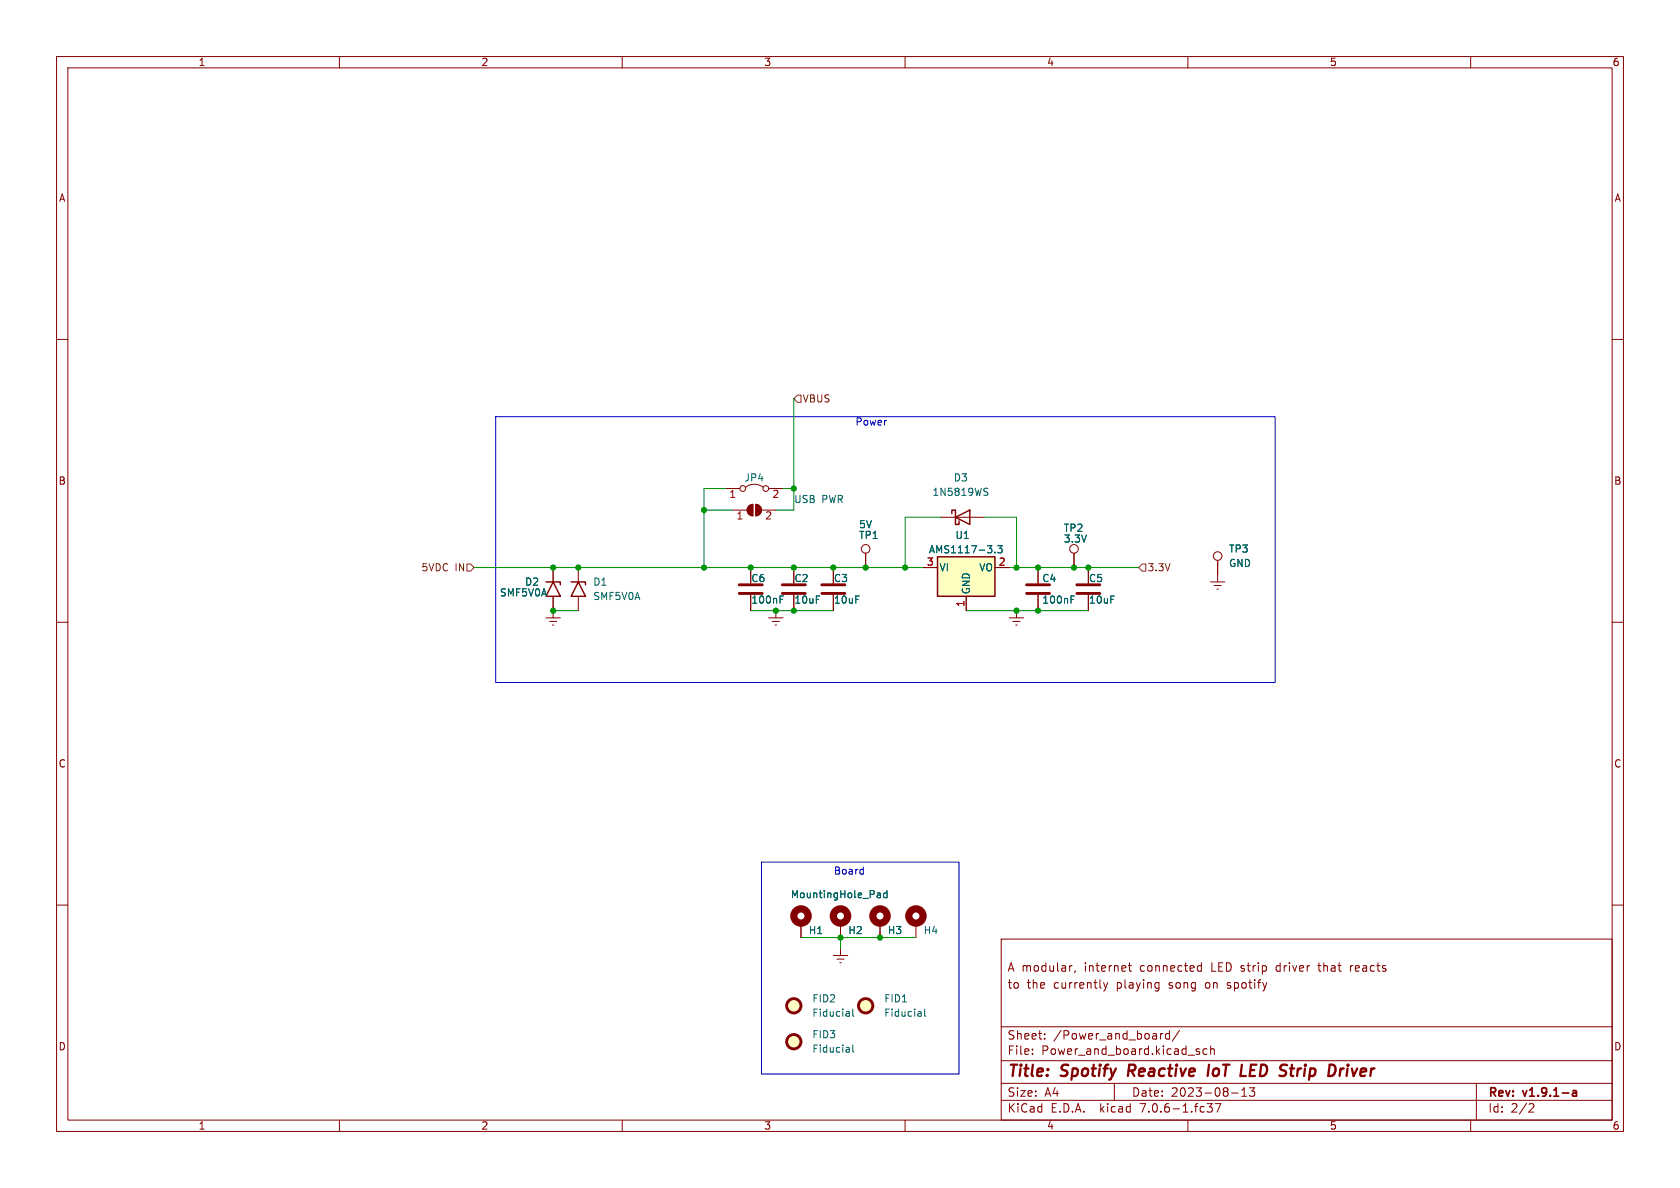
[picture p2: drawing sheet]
<svg xmlns="http://www.w3.org/2000/svg" width="297mm" height="210mm" viewBox="0 0 297 210" stroke-linecap="round" stroke-linejoin="round" font-family="sans-serif">
<g fill="none" stroke="#840000" stroke-width=".18">
<path d="M10 10h277v190h-277zM12 12h273v186h-273zM60 10v2M110 10v2M160 10v2M210 10v2M260 10v2M10 60h2M285 60h2M128.3 86.4h2.5M129.5 90.2h2.6M131.8 86.1a2.54 2.54 0 0 1 3.1 0"/>
<path d="M132.4 89.4l.7-.2v2a1.02 1.02 0 0 1-.9-.7 1.02 1.02 0 0 1 .2-1.1zM133.6 89.2a1.02 1.02 0 0 1 1 1 1.02 1.02 0 0 1-1 1zM134.6 90.2h2.6M135.9 86.4h2.5M153 97.8v2.5M166.4 91.4h7.6M189.9 97.8v2.5M215.3 99.1v3.8M10 110h2M96.5 109.2h2.6M97.2 109.9h1.2M97.7 110.5h.2"/>
<path d="M97.8 100.3v2.6M97.8 105.4v3.8M102.2 100.3v2.6M102.2 105.4v2.6M132.7 100.3v2.8M132.7 105.2v2.8M135.9 109.2h2.5M136.5 109.9h1.3M137 110.5h.3M137.2 108v1.2M140.3 100.3v2.8M140.3 105.2v2.8"/>
<path d="M147.3 100.3v2.8M147.3 105.2v2.8M163.2 100.3h2.5M170.8 105.4v2.6M175.9 100.3h2.5M178.4 109.2h2.6M179.1 109.9h1.2M179.6 110.5h.2M179.7 108v1.2M183.5 100.3v2.8M183.5 105.2v2.8M192.4 100.3v2.8"/>
<path d="M192.4 105.2v2.8M214 102.9h2.5M214.6 103.5h1.3M215.1 104.1h.3M285 110h2M10 160h2M285 160h2M141.6 163.2v2.5M147.3 168.9h2.6M148 169.5h1.2M148.5 170.2h.2M148.6 163.2v2.5"/>
<path d="M148.6 167.6v1.3M155.6 163.2v2.5M161.9 163.2v2.5M177 166h108v32h-108zM189.5 170.7l-.3 .1M190.1 171.6l-.1 .3M195.1 173.7l.4 1M195.5 174.7l-.2 .4-.2 .1M195.8 173.7l-.3 1M199.5 170.7h.5M199.7 170.2v1.3l.3 .2M204.7 173.7l.2 .1"/>
<path d="M204.9 173.7v1.2l-.2 .2M204.9 174.6l-.2 .1M211.8 170.8h.6M211.8 171.6h.6M212.4 170.2v1.5M233 170.7h.5M238.7 170.7v1M239 170.7l-.3 .3M60 198v2M110 198v2M160 198v2M177 194.5h108"/>
<path d="M177 191.5h108M177 187.5h108M177 181.5h108M182.5 186.3v.1M182.5 185.5v.1M184.7 183.6v.1M184.7 182.8v.1M197 191.5v3M205.6 182.7l-.3 .1-.1 .2M206.7 182.8l-.4-.1-.3 .3v.4l.2 .2h.5M206.7 182.2v1.5M208.5 182.1l-1.3 2"/>
<path d="M210 198v2M211.5 185.8l.5 .2 .1 .1-.1 .2-.4 .1M211.5 185.5h.5M213.4 185.5l-.4-.1-.3 .3v.4l.1 .2h.6M213.4 195.1h.9l-.5 .6 .4 .1v.7l-.2 .1-.5-.1M214 185.5l.2-.1 .4 .1 .1 .9M214 184.9v1.5M214.8 195.1h1l-.6 1.5M217.7 193.2h1.2M219.5 193.8h.9M219.5 192.7l.5-.4v1.5M220.9 192.3h.9l-.5 .6 .4 .1v.7l-.2 .1h-.4l-.2-.1"/>
<path d="M260 198v2M261 191.5v6.5M270.5 195.1l.5 .1 .2 .3-1 1.1h1"/>
<circle cx="131.3" cy="86.4" r=".51"/>
<circle cx="135.4" cy="86.4" r=".51"/>
<circle cx="153" cy="97" r=".76"/>
<circle cx="189.9" cy="97" r=".76"/>
<circle cx="215.3" cy="98.3" r=".76"/>
</g>
<path d="M278.1 192.9h.5l.1 .9M278.7 193.1l-.5 .1a.29 .29 0 0 0-.2 .3 .29 .29 0 0 0 .2 .3l.5-.1" fill="none" stroke="#840000" stroke-width=".3"/>
<path d="M199.6 188.2l-.2 2M213.7 188.2l-.2 2M221.2 188.2l-.3 2h1M228 188.9h.8M228.4 190.2h.2M237 188.9l-.2 1.3M237.6 188.9l-.4 .1-.3 .3M238.2 188.9l-.1 1.3" fill="none" stroke="#840000" stroke-width=".4"/>
<g fill="none" stroke="#840000" stroke-width=".51">
<path d="M130.7 104.9h4M130.7 103.4h4M138.3 104.9h4.1M138.3 103.4h4.1M145.3 104.9h4.1M145.3 103.4h4.1M181.5 104.9h4M181.5 103.4h4M190.4 104.9h4M190.4 103.4h4"/>
<circle cx="140.3" cy="177.8" r="1.27"/>
<circle cx="153" cy="177.8" r="1.27"/>
<circle cx="140.3" cy="184.1" r="1.27"/>
</g>
<path d="M165.7 98.4h10.2v7h-10.2zM168.3 90.8v-.6h.6v2.5h.6v-.6M168.9 91.4l2.5-1.2v2.5zM96.5 102.9h2.6v.5M97.8 102.9l1.3 2.5h-2.6zM101 102.9h2.5v.5M102.2 102.9l1.3 2.5h-2.5z" fill="none" stroke="#840000" stroke-width=".25"/>
<g fill="none" stroke="#006464" stroke-width=".18">
<path d="M174.2 86.9l.3 .1 .1 .3-.2 .3h-.3M174.2 86.3l.4 .1M175.9 97.6v.1M176.4 96.5h.8l-.5 .4 .4 .2v.5l-.2 .1-.5-.1M137.9 106h.4M137.9 105.4h.6M189.3 106h.5M189.3 105.4h.6M155.2 157.8l.4 .1 .1 .8M155.7 158.6l-.5 .1M155.7 158.2h-.5M156.8 157.9l-.4-.1-.2 .3 .1 .5h.5"/>
<path d="M156.8 157.4v1.3M150.1 178.9l.1 .7M150.2 179.6h-.2M150.2 179.1l-.2 .1M150.8 178.4v1.1l.1 .1M162.8 178.9l.1 .7M162.9 179.6h-.2M162.9 179.1l-.2 .1M163.5 178.4v1.1l.1 .1M150.1 185.2l.1 .8M150.2 185.5h-.2M150.2 185.9l-.2 .1"/>
<path d="M150.8 184.7v1.1l.1 .2"/>
</g>
<g fill="#840000" stroke="#840000" stroke-width=".18">
<path d="M132.4 89.4l.7-.2v2a1.02 1.02 0 0 1-.9-.7 1.02 1.02 0 0 1 .2-1.1z"/>
<path d="M133.6 89.2a1.02 1.02 0 0 1 1 1 1.02 1.02 0 0 1-1 1z"/>
</g>
<g fill="none" stroke="#840000" stroke-width="1.3">
<circle cx="141.6" cy="161.9" r="1.27"/>
<circle cx="148.6" cy="161.9" r="1.27"/>
<circle cx="155.6" cy="161.9" r="1.27"/>
<circle cx="161.9" cy="161.9" r="1.27"/>
</g>
<g fill="#ffffc2" stroke="#ffffc2" stroke-width=".18">
<path d="M165.7 98.4h10.2v7h-10.2z"/>
<circle cx="140.3" cy="177.8" r="1.27"/>
<circle cx="153" cy="177.8" r="1.27"/>
<circle cx="140.3" cy="184.1" r="1.27"/>
</g>
<path d="M140.3 70.5l.7-.6h.6v1.2h-.6zM82.5 99.7h.7l.6 .6-.6 .7h-.7zM201.9 99.7h.7v1.3h-.7l-.6-.7z" fill="none" stroke="#725600" stroke-width=".18"/>
<path d="M87.6 73.7h137.8v47h-137.8zM134.6 152.4h34.9v37.5h-34.9zM152.5 153.7h.1M152.6 153.3v1.2M152.6 154.5h-.1" fill="none" stroke="#0000c2" stroke-width=".18"/>
<g fill="none" stroke="#009600" stroke-width=".18">
<path d="M140.3 70.5v19.7h-3.1M124.5 90.2h5M128.3 86.4h-3.8v13.9M138.4 86.4h1.9M166.4 91.4h-6.4v8.9M174 91.4h5.7v8.9M83.8 100.3h79.4M97.8 108h4.4M132.7 108h14.6M170.8 108h21.6M178.4 100.3h22.9M141.6 165.7h20.3"/>
<path d="M148.6 165.7v1.9"/>
</g>
<g fill="#009600" stroke="#009600" stroke-width=".18">
<circle cx="183.5" cy="108" r=".46"/>
<circle cx="179.7" cy="108" r=".46"/>
<circle cx="140.3" cy="86.4" r=".46"/>
<circle cx="183.5" cy="100.3" r=".46"/>
<circle cx="189.9" cy="100.3" r=".46"/>
<circle cx="192.4" cy="100.3" r=".46"/>
<circle cx="179.7" cy="100.3" r=".46"/>
<circle cx="137.2" cy="108" r=".46"/>
<circle cx="140.3" cy="100.3" r=".46"/>
<circle cx="140.3" cy="108" r=".46"/>
<circle cx="124.5" cy="90.2" r=".46"/>
<circle cx="102.2" cy="100.3" r=".46"/>
<circle cx="124.5" cy="100.3" r=".46"/>
<circle cx="132.7" cy="100.3" r=".46"/>
<circle cx="97.8" cy="100.3" r=".46"/>
<circle cx="97.8" cy="108" r=".46"/>
<circle cx="160" cy="100.3" r=".46"/>
<circle cx="153" cy="100.3" r=".46"/>
<circle cx="147.3" cy="100.3" r=".46"/>
<circle cx="155.6" cy="165.7" r=".46"/>
<circle cx="148.6" cy="165.7" r=".46"/>
</g>
<g font-size="2.8" fill="#840000">
<text x="178" y="190.9">Title:</text>
<text x="187.7" y="190.9">Spotify</text>
<text x="200.3" y="190.9">Reactive</text>
<text x="215.2" y="190.9">IoT</text>
<text x="221.8" y="190.9">LED</text>
<text x="229.5" y="190.9">Strip</text>
<text x="238.9" y="190.9">Driver</text>
</g>
<g font-size="2.1" fill="#840000">
<text x="178" y="172">A modular,</text>
<text x="191.7" y="172">internet</text>
<text x="201.7" y="172">connected</text>
<text x="214.4" y="172">LED strip</text>
<text x="226.2" y="172">driver</text>
<text x="233.8" y="172">that</text>
<text x="239.5" y="172">reacts</text>
<text x="178" y="175">to</text>
<text x="181.5" y="175">the</text>
<text x="186.3" y="175">currently</text>
<text x="197.5" y="175">playing</text>
<text x="206.9" y="175">song</text>
<text x="213.5" y="175">on</text>
<text x="217.5" y="175">spotify</text>
<text x="178" y="184">Sheet:</text>
<text x="186.2" y="184">/Power_and_board/</text>
<text x="178" y="186.7">File:</text>
<text x="184.1" y="186.7">Power_and_board.kicad_sch</text>
<text x="178" y="196.9">KiCad</text>
<text x="178" y="194.1">Size:</text>
<text x="184.7" y="194.1">A4</text>
<text x="185.7" y="196.9">E.D.A.</text>
<text x="194.6" y="196.9">kicad</text>
<text x="200" y="194.1">Date:</text>
<text x="201.8" y="196.9">7.0.6-1.fc37</text>
<text x="207" y="194.1">2023-08-13</text>
<text x="263" y="194.3">Rev:</text>
<text x="263" y="196.9">Id:</text>
<text x="267.1" y="196.9">2/2</text>
<text x="269.4" y="194.3">v1.9.1-a</text>
</g>
<g font-size="1.8" fill="#840000">
<text x="35" y="11.9">1</text>
<text x="85" y="11.9">2</text>
<text x="135" y="11.9">3</text>
<text x="185" y="11.9">4</text>
<text x="235" y="11.9">5</text>
<text x="285" y="11.9">6</text>
<text x="10.3" y="35.9">A</text>
<text x="285.3" y="35.9">A</text>
<text x="10.3" y="85.9">B</text>
<text x="285.3" y="85.9">B</text>
<text x="10.3" y="135.9">C</text>
<text x="285.3" y="135.9">C</text>
<text x="10.3" y="185.9">D</text>
<text x="285.3" y="185.9">D</text>
<text x="35" y="199.9">1</text>
<text x="85" y="199.9">2</text>
<text x="135" y="199.9">3</text>
<text x="185" y="199.9">4</text>
<text x="235" y="199.9">5</text>
<text x="285" y="199.9">6</text>
</g>
<g font-size="1.8" fill="#725600">
<text x="141.8" y="71.3">VBUS</text>
<text x="74.4" y="101.2">5VDC</text>
<text x="80.4" y="101.2">IN</text>
<text x="202.8" y="101.2">3.3V</text>
</g>
<g font-size="1.8" fill="#0000c2">
<text x="151.1" y="75.3">Power</text>
<text x="147.3" y="154.7">Board</text>
</g>
<g font-size="1.8" fill="#a90000">
<text x="128.8" y="88.3">1</text>
<text x="136.5" y="88.3">2</text>
<text x="130.1" y="92.2">1</text>
<text x="135.2" y="92.2">2</text>
<text x="163.8" y="100.1">3</text>
<text x="176.5" y="100.1">2</text>
<text x="170.6" y="107.4" transform="rotate(-90 170.6 107.4)">1</text>
</g>
<g font-size="1.8" fill="#006464">
<text x="131.5" y="85.3">JP4</text>
<text x="140.3" y="89.1">USB</text>
<text x="145.3" y="89.1">PWR</text>
<text x="164.7" y="87.9">1N5819WS</text>
<text x="168.5" y="85.3">D3</text>
<text x="151.8" y="95.5">TP1</text>
<text x="151.8" y="93.6">5V</text>
<text x="168.8" y="95.5">U1</text>
<text x="188" y="94.2">TP2</text>
<text x="164.1" y="98">AMS1117-3.3</text>
<text x="166" y="101.2">VI</text>
<text x="173" y="101.2">VO</text>
<text x="188" y="96.1">3.3V</text>
<text x="217.2" y="97.9">TP3</text>
<text x="217.2" y="100.4">GND</text>
<text x="88.3" y="105.6">SMF5V0A</text>
<text x="92.7" y="103.7">D2</text>
<text x="104.8" y="103.7">D1</text>
<text x="104.8" y="106.3">SMF5V0A</text>
<text x="132.7" y="103.1">C6</text>
<text x="132.7" y="106.9">100nF</text>
<text x="140.3" y="103.1">C2</text>
<text x="140.3" y="106.9">10uF</text>
<text x="147.3" y="103.1">C3</text>
<text x="147.3" y="106.9">10uF</text>
<text x="171.7" y="105.2" transform="rotate(-90 171.7 105.2)">GND</text>
<text x="184.2" y="103.1">C4</text>
<text x="184.2" y="106.9">100nF</text>
<text x="192.4" y="103.1">C5</text>
<text x="192.4" y="106.9">10uF</text>
<text x="139.7" y="159">MountingHole_Pad</text>
<text x="142.9" y="165.3">H1</text>
<text x="149.9" y="165.3">H2</text>
<text x="156.9" y="165.3">H3</text>
<text x="163.2" y="165.3">H4</text>
<text x="143.5" y="177.4">FID2</text>
<text x="143.5" y="179.9">Fiducial</text>
<text x="156.2" y="177.4">FID1</text>
<text x="156.2" y="179.9">Fiducial</text>
<text x="143.5" y="183.7">FID3</text>
<text x="143.5" y="186.3">Fiducial</text>
</g>
</svg>
